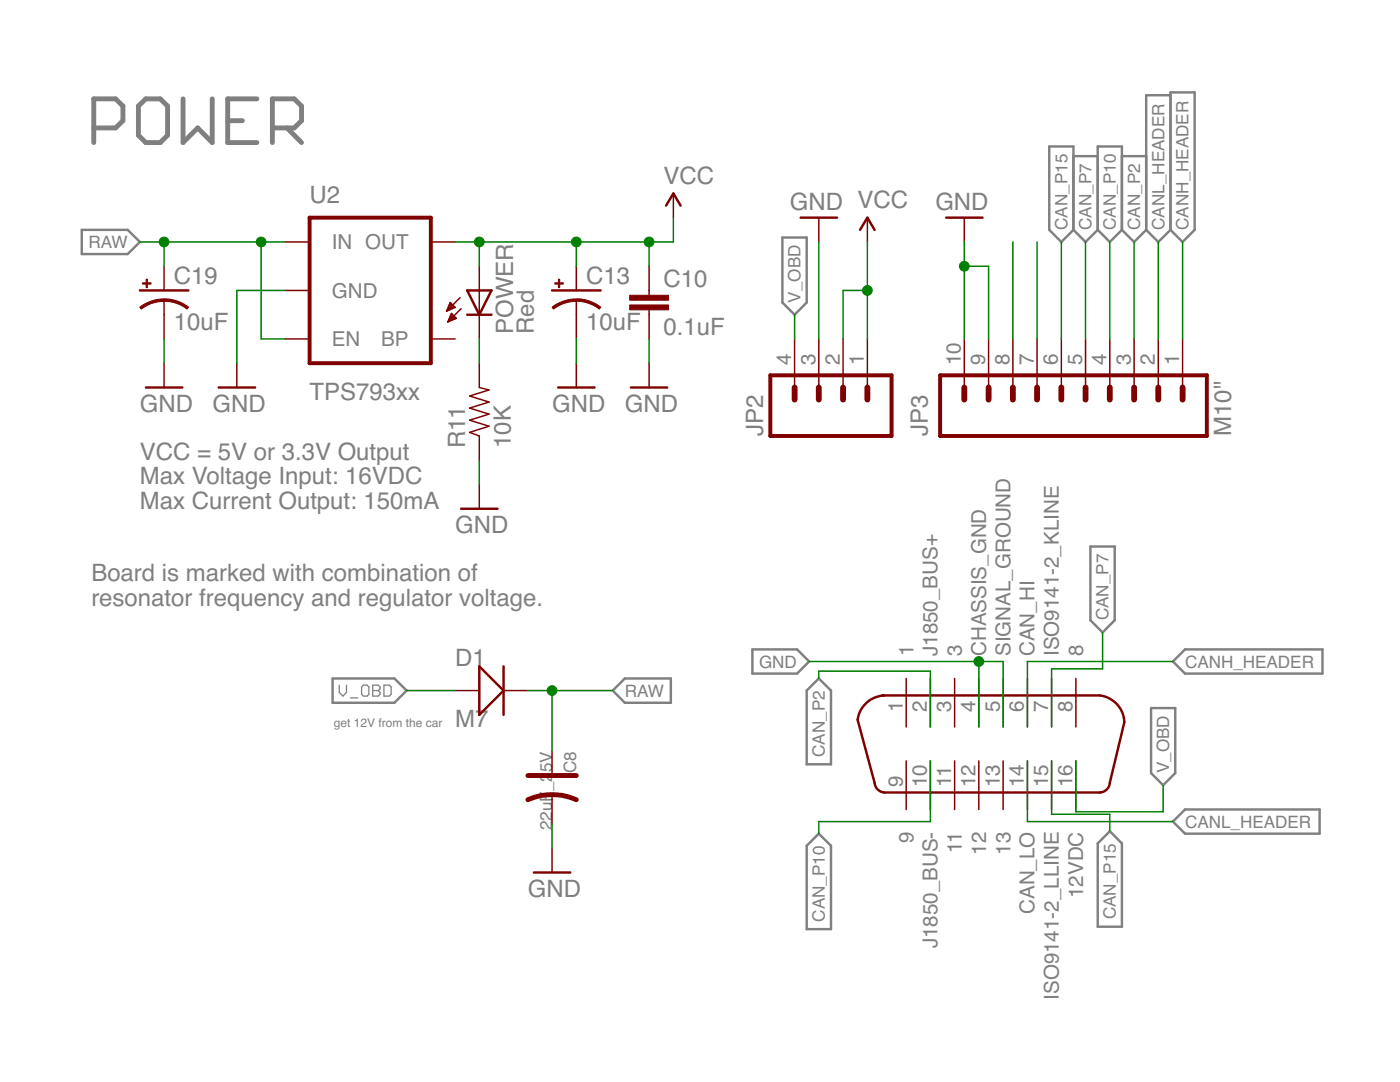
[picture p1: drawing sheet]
<svg xmlns="http://www.w3.org/2000/svg" width="279mm" height="216mm" viewBox="0 0 279 216" stroke-linecap="round" stroke-linejoin="round" font-family="sans-serif">
<path d="M36.5 19.7v8.7l3-2.9 2.9 2.9v-8.7M51.3 19.7h-5.9v8.7h5.9M18.7 25.5h4.4l1.4-1.4v-2.9l-1.4-1.5h-4.4v8.7M27.6 21.2l1.5-1.5h2.9l1.4 1.5v5.8l-1.4 1.4h-2.9l-1.5-1.4zM45.4 24.1h3M54.4 25.5h4.3l1.5-1.4v-2.9l-1.5-1.5h-4.3v8.7M57.3 25.5l2.9 2.9" fill="none" stroke="#808080" stroke-width=".97"/>
<g fill="none" stroke="#808080" stroke-width=".49">
<path d="M233.6 19h-4.9v26.9M233.6 18.4h4.8v27.5l-2.4 2.4-2.4-2.4zM209.4 29.2h4.8v16.7l-2.4 2.4-2.4-2.4zM214.2 31.2h4.9M223.9 31.2h4.8M16.3 45.9h9.2l2.4 2.4-2.4 2.4h-9.2zM156.1 47.4h4.9v13l-2.4 2.4-2.5-2.4zM214.2 45.9l2.4 2.4 2.5-2.4M219.1 45.9v-16.7h4.8v16.7M219.1 45.9l2.4 2.4 2.4-2.4M223.9 45.9l2.4 2.4 2.4-2.4M228.7 45.9l2.5 2.4 2.4-2.4"/>
<path d="M217.6 109.1h4.9v14.7l-2.5 2.4-2.4-2.4zM66.4 135.4h12.3l2.5 2.4-2.5 2.4h-12.3zM122.3 137.8l2.4-2.4h9.2v4.8h-9.2zM150.2 129.6h8.9l2.4 2.4-2.4 2.4h-8.9zM163.4 135.4l2.4 2.4v14.7h-4.8v-14.7zM234.1 132l2.4-2.4h27.4v4.8h-27.4zM229.7 141.3h4.8v13l-2.4 2.4-2.4-2.4zM163.4 166.3l2.4 2.5v16.6h-4.8v-16.6zM221.5 165.9l2.4 2.4v16.6h-4.8v-16.6zM234.1 163.9l2.4-2.4h26.9v4.8h-26.9z"/>
</g>
<path d="M67.7 136.7v1.5l.7 .7 .8-.7v-1.5M69.9 139.3h1.5M72.5 136.7h.8l.3 .4v1.4l-.3 .4h-.8l-.3-.4v-1.4zM74.4 136.7h1.1l.3 .4v.3l-.3 .4 .3 .4v.3l-.3 .4h-1.1zM74.4 137.8h1.1M76.6 136.7h1.1l.4 .4v1.4l-.4 .4h-1.1z" fill="none" stroke="#808080" stroke-width=".25"/>
<g fill="none" stroke="#800000" stroke-width=".3">
<path d="M134.4 38.6v4.8M32.7 53.1v4.9M32.7 59.9v7.7M56.9 48.3h4.9M56.9 58h4.9M86 48.3h4.8M91.8 59.4l-2.7 2.7M95.7 53.1v14.5M115 53.1v4.9M115 59.9v7.7M129.5 53.1v5.8M163.4 43.4v4.9"/>
<path d="M173.1 43.4v4.9M192.4 43.4v4.9M32.7 72.5v4.8M47.3 72.5v4.8M56.9 67.6h4.9M86 67.6h4.8M89.1 62.1h.1M89.2 61.8h.5M89.3 61.6h1M89.4 64.1h.2M89.5 61.3h1.3M89.5 63.9h.7"/>
<path d="M89.6 61h.9M89.6 63.6h1.2M89.7 60.8h.6M89.7 63.4h1.2M89.8 60.5h.2M89.9 60.4l.9 .9-1.7 .8zM89.9 63.1h.7M90 62.8h.4M90.1 62.6h.1M90.1 62.5l-.7 1.7M90.1 62.5l1 1-1.7 .7M92 61.6l-2.6 2.6"/>
<path d="M95.7 72.5v4.8l1.9 .5-3.9 1.2 3.9 1.2-3.9 1.2 3.9 1.2-3.9 1.2 3.9 1.2-3.9 1.3 2 .7v4.8M115 72.5v4.8M129.5 61.8v5.8M129.5 72.5v4.8M158.6 67.6v9.7M163.4 67.6v9.7M168.3 67.6v9.7M173.1 67.6v9.7M192.4 67.6v9.7M197.3 67.6v9.7M202.1 67.6v9.7M207 67.6v9.7"/>
<path d="M211.8 67.6v9.7M216.6 67.6v9.7M221.5 67.6v9.7M226.3 67.6v9.7M231.2 67.6v9.7M236 67.6v9.7M95.7 96.7v4.8M90.8 137.8h4.9M100.5 137.8h4.8M180.8 135.4v9.7M185.7 135.4v9.7M190.5 135.4v9.7"/>
<path d="M195.3 135.4v9.7M200.2 135.4v9.7M205 135.4v9.7M209.9 135.4v9.7M214.7 135.4v9.7M110.2 149.9v4.8M110.2 158.4v6M180.8 151.8v9.7M185.7 151.8v9.7M190.5 151.8v9.7M195.3 151.8v9.7M200.2 151.8v9.7"/>
<path d="M205 151.8v9.7M209.9 151.8v9.7M214.7 151.8v9.7M110.2 169.2v4.9"/>
</g>
<g fill="#800000" stroke="#800000" stroke-width=".2">
<path d="M125.7 60.9h7.7v.9h-7.7z"/>
<path d="M125.7 58.9h7.7v1h-7.7z"/>
<path d="M110.7 56.4h1.7v.3h-1.7z"/>
<path d="M111.4 55.7h.3v1.7h-.3z"/>
<path d="M28.4 56.4h1.7v.3h-1.7z"/>
<path d="M29.2 55.7h.2v1.7h-.2z"/>
</g>
<g fill="none" stroke="#800000" stroke-width=".49">
<path d="M27.9 58h9.7M93.2 58h4.9l-2.4 4.8zM110.2 58h9.7M132.9 41l1.5-2.4 1.4 2.4M159.8 43.4h7.2M171.6 45.9l1.5-2.5 1.4 2.5M188.8 43.4h7.3M29.1 77.3h7.3M43.6 77.3h7.3M93.2 62.8h4.9M111.4 77.3h7.3M125.9 77.3h7.3"/>
<path d="M92 101.5h7.3M95.7 133l4.8 4.8-4.8 4.8zM100.5 133v9.6M176 138.8h43.6a5.6 5.6 0 0 1 4.8 5.3l-2.9 12.1a2.07 2.07 0 0 1-1.9 1.9h-43.1a2.12 2.12 0 0 1-2-1.9l-3.3-12.6a5.6 5.6 0 0 1 5.3-4.8M106.6 174.1h7.2"/>
</g>
<g fill="#800000" stroke="#800000" stroke-width=".2">
<path d="M115 59.6a7.9 7.9 0 0 1 4.9 1.7l-.3 .4-1.2-.8-1.3-.5-2.1-.3z" fill-rule="evenodd"/>
<path d="M110.2 61.3a7.9 7.9 0 0 1 4.8-1.7v.5l-1.4 .2-1.3 .3-1.8 1.1z" fill-rule="evenodd"/>
<path d="M32.7 59.6a7.9 7.9 0 0 1 4.9 1.7l-.3 .4-1.1-.8-1.4-.5-2.1-.3z" fill-rule="evenodd"/>
<path d="M27.9 61.3a7.9 7.9 0 0 1 4.8-1.7v.5l-1.3 .2-1.4 .3-1.8 1.1z" fill-rule="evenodd"/>
</g>
<path d="M61.8 43.4h24.2v29.1h-24.2zM153.7 74.9h24.2v12.1h-24.2zM187.6 74.9h53.3v12.1h-53.3z" fill="none" stroke="#800000" stroke-width=".78"/>
<path d="M105.3 159.6a12 12 0 0 1 9.7 0M105.3 154.7h9.7" fill="none" stroke="#800000" stroke-width=".97"/>
<g fill="none" stroke="#800000" stroke-width="1.2">
<path d="M158.6 77.3v2.4M163.4 77.3v2.4M168.3 77.3v2.4M173.1 77.3v2.4M192.4 77.3v2.4M197.3 77.3v2.4M202.1 77.3v2.4M207 77.3v2.4M211.8 77.3v2.4M216.6 77.3v2.4M221.5 77.3v2.4M226.3 77.3v2.4"/>
<path d="M231.2 77.3v2.4M236 77.3v2.4"/>
</g>
<g fill="none" stroke="#008000" stroke-width=".3">
<path d="M27.9 48.3h29M32.7 48.3v4.8M52.1 48.3v19.3h4.8M56.9 58h-9.6v14.5M95.7 48.3v4.8M115 48.3v4.8M129.5 48.3v4.8M134.4 43.4v4.9h-43.6M163.4 48.3v19.3M173.1 58h-4.8v9.6M173.1 48.3v19.3M192.4 48.3v19.3"/>
<path d="M192.4 53.1h4.9v14.5M202.1 48.3v19.3M207 48.3v19.3M211.8 48.3v19.3M216.6 48.3v19.3M221.5 48.3v19.3M226.3 48.3v19.3M231.2 48.3v19.3M236 48.3v19.3M32.7 67.6v4.9M95.7 67.6v4.9M115 67.6v4.9"/>
<path d="M129.5 67.6v4.9M158.6 62.8v4.8M95.7 91.8v4.9M81.2 137.8h9.6M105.3 137.8h17M110.2 137.8v12.1M161.5 132h38.7v13.1M163.4 135.4v-1.5h22.3v11.2M195.3 132v13.1M220 126.2v7.3h-10.1v11.6M234.1 132h-29.1v13.1M185.7 151.8v12.1h-22.3v2.4"/>
<path d="M205 151.8v12.1h29.1M209.9 151.8v10.7h11.6v3.4M214.7 151.8v10.2h17.4v-5.3M110.2 164.4v4.8"/>
</g>
<g fill="#008000" stroke="#008000" stroke-width=".2">
<circle cx="195.3" cy="132" r=".97"/>
<circle cx="192.4" cy="53.1" r=".97"/>
<circle cx="52.1" cy="48.3" r=".97"/>
<circle cx="32.7" cy="48.3" r=".97"/>
<circle cx="110.2" cy="137.8" r=".97"/>
<circle cx="115" cy="48.3" r=".97"/>
<circle cx="129.5" cy="48.3" r=".97"/>
<circle cx="95.7" cy="48.3" r=".97"/>
<circle cx="173.1" cy="58" r=".97"/>
</g>
<g font-size="4.8" fill="#808080">
<text x="61.8" y="40.5">U2</text>
<text x="132.4" y="36.7">VCC</text>
<text x="157.6" y="42">GND VCC</text>
<text x="186.7" y="42">GND</text>
<text x="34.7" y="56.7">C19</text>
<text x="117" y="56.7">C13</text>
<text x="132.4" y="57.2">C10</text>
<text x="34.7" y="65.9">10uF</text>
<text x="117" y="65.9">10uF</text>
<text x="102.4" y="66.7" transform="rotate(-90 102.4 66.7)">POWER</text>
<text x="106.6" y="66.7" transform="rotate(-90 106.6 66.7)">Red</text>
<text x="132.4" y="66.9">0.1uF</text>
<text x="27.9" y="82.2">GND</text>
<text x="42.4" y="82.2">GND</text>
<text x="61.8" y="79.7">TPS793xx</text>
<text x="110.2" y="82.2">GND</text>
<text x="124.7" y="82.2">GND</text>
<text x="92.8" y="89.4" transform="rotate(-90 92.8 89.4)">R11</text>
<text x="102" y="89.4" transform="rotate(-90 102 89.4)">10K</text>
<text x="152.3" y="87" transform="rotate(-90 152.3 87)">JP2</text>
<text x="185.2" y="87" transform="rotate(-90 185.2 87)">JP3</text>
<text x="245.7" y="87" transform="rotate(-90 245.7 87)">M10&quot;</text>
<text x="27.9" y="91.8">VCC = 5V or 3.3V Output</text>
<text x="27.9" y="96.7">Max Voltage Input: 16VDC</text>
<text x="27.9" y="101.5">Max Current Output: 150mA</text>
<text x="90.8" y="106.3">GND</text>
<text x="18.2" y="116">Board is marked with combination of</text>
<text x="18.2" y="120.9">resonator frequency and regulator voltage.</text>
<text x="90.8" y="133">D1</text>
<text x="90.8" y="145.1">M7</text>
<text x="105.3" y="178.9">GND</text>
</g>
<g font-size="4.1" fill="#808080">
<text x="66.2" y="49.7">IN OUT</text>
<text x="66.2" y="59.4">GND</text>
<text x="66.2" y="69.1">EN</text>
<text x="76" y="69.1">BP</text>
<text x="157.9" y="72.9" transform="rotate(-90 157.9 72.9)">4</text>
<text x="162.7" y="72.9" transform="rotate(-90 162.7 72.9)">3</text>
<text x="167.6" y="72.9" transform="rotate(-90 167.6 72.9)">2</text>
<text x="172.4" y="72.9" transform="rotate(-90 172.4 72.9)">1</text>
<text x="191.8" y="72.9" transform="rotate(-90 191.8 72.9)">10</text>
<text x="196.6" y="72.9" transform="rotate(-90 196.6 72.9)">9</text>
<text x="201.5" y="72.9" transform="rotate(-90 201.5 72.9)">8</text>
<text x="206.3" y="72.9" transform="rotate(-90 206.3 72.9)">7</text>
<text x="211.1" y="72.9" transform="rotate(-90 211.1 72.9)">6</text>
<text x="216" y="72.9" transform="rotate(-90 216 72.9)">5</text>
<text x="220.8" y="72.9" transform="rotate(-90 220.8 72.9)">4</text>
<text x="225.7" y="72.9" transform="rotate(-90 225.7 72.9)">3</text>
<text x="230.5" y="72.9" transform="rotate(-90 230.5 72.9)">2</text>
<text x="235.3" y="72.9" transform="rotate(-90 235.3 72.9)">1</text>
<text x="182.3" y="130.9" transform="rotate(-90 182.3 130.9)">1</text>
<text x="187.1" y="130.9" transform="rotate(-90 187.1 130.9)">J1850_BUS+</text>
<text x="192" y="130.9" transform="rotate(-90 192 130.9)">3</text>
<text x="196.8" y="130.9" transform="rotate(-90 196.8 130.9)">CHASSIS_GND</text>
<text x="201.6" y="130.9" transform="rotate(-90 201.6 130.9)">SIGNAL_GROUND</text>
<text x="206.5" y="130.9" transform="rotate(-90 206.5 130.9)">CAN_HI</text>
<text x="211.3" y="130.9" transform="rotate(-90 211.3 130.9)">ISO9141-2_KLINE</text>
<text x="216.2" y="130.9" transform="rotate(-90 216.2 130.9)">8</text>
<text x="180.2" y="142.1" transform="rotate(-90 180.2 142.1)">1</text>
<text x="185" y="142.1" transform="rotate(-90 185 142.1)">2</text>
<text x="189.8" y="142.1" transform="rotate(-90 189.8 142.1)">3</text>
<text x="194.7" y="142.1" transform="rotate(-90 194.7 142.1)">4</text>
<text x="199.5" y="142.1" transform="rotate(-90 199.5 142.1)">5</text>
<text x="204.4" y="142.1" transform="rotate(-90 204.4 142.1)">6</text>
<text x="209.2" y="142.1" transform="rotate(-90 209.2 142.1)">7</text>
<text x="214" y="142.1" transform="rotate(-90 214 142.1)">8</text>
<text x="180.2" y="157.1" transform="rotate(-90 180.2 157.1)">9</text>
<text x="185" y="157.1" transform="rotate(-90 185 157.1)">10</text>
<text x="189.8" y="157.1" transform="rotate(-90 189.8 157.1)">11</text>
<text x="194.7" y="157.1" transform="rotate(-90 194.7 157.1)">12</text>
<text x="199.5" y="157.1" transform="rotate(-90 199.5 157.1)">13</text>
<text x="204.4" y="157.1" transform="rotate(-90 204.4 157.1)">14</text>
<text x="209.2" y="157.1" transform="rotate(-90 209.2 157.1)">15</text>
<text x="214" y="157.1" transform="rotate(-90 214 157.1)">16</text>
<text x="182.3" y="168.3" transform="rotate(-90 182.3 168.3)">9</text>
<text x="192" y="170.2" transform="rotate(-90 192 170.2)">11</text>
<text x="196.8" y="170.5" transform="rotate(-90 196.8 170.5)">12</text>
<text x="201.6" y="170.5" transform="rotate(-90 201.6 170.5)">13</text>
<text x="216.2" y="179.2" transform="rotate(-90 216.2 179.2)">12VDC</text>
<text x="206.5" y="182.4" transform="rotate(-90 206.5 182.4)">CAN_LO</text>
<text x="187.1" y="189.2" transform="rotate(-90 187.1 189.2)">J1850_BUS-</text>
<text x="211.3" y="199.5" transform="rotate(-90 211.3 199.5)">ISO9141-2_LLINE</text>
</g>
<g font-size="3.4" fill="#808080">
<text x="213" y="45.9" transform="rotate(-90 213 45.9)">CAN_P15</text>
<text x="217.9" y="45.9" transform="rotate(-90 217.9 45.9)">CAN_P7</text>
<text x="222.7" y="45.9" transform="rotate(-90 222.7 45.9)">CAN_P10</text>
<text x="227.5" y="45.9" transform="rotate(-90 227.5 45.9)">CAN_P2</text>
<text x="232.4" y="45.9" transform="rotate(-90 232.4 45.9)">CANL_HEADER</text>
<text x="237.2" y="45.9" transform="rotate(-90 237.2 45.9)">CANH_HEADER</text>
<text x="17.7" y="49.5">RAW</text>
<text x="159.8" y="60.4" transform="rotate(-90 159.8 60.4)">V_OBD</text>
<text x="221.2" y="123.8" transform="rotate(-90 221.2 123.8)">CAN_P7</text>
<text x="151.5" y="133.2">GND</text>
<text x="236.5" y="133.2">CANH_HEADER</text>
<text x="124.7" y="139">RAW</text>
<text x="110.2" y="154.1" transform="rotate(-90 110.2 154.1)">5V</text>
<text x="115" y="154.3" transform="rotate(-90 115 154.3)">C8</text>
<text x="164.6" y="151.1" transform="rotate(-90 164.6 151.1)">CAN_P2</text>
<text x="233.3" y="154.3" transform="rotate(-90 233.3 154.3)">V_OBD</text>
<text x="110.2" y="165.6" transform="rotate(-90 110.2 165.6)">22uF_2</text>
<text x="236.5" y="165.1">CANL_HEADER</text>
<text x="164.6" y="183.9" transform="rotate(-90 164.6 183.9)">CAN_P10</text>
<text x="222.7" y="183.4" transform="rotate(-90 222.7 183.4)">CAN_P15</text>
</g>
<text font-size="2.4" fill="#808080" x="66.6" y="145.1">get 12V from the car</text>
</svg>
